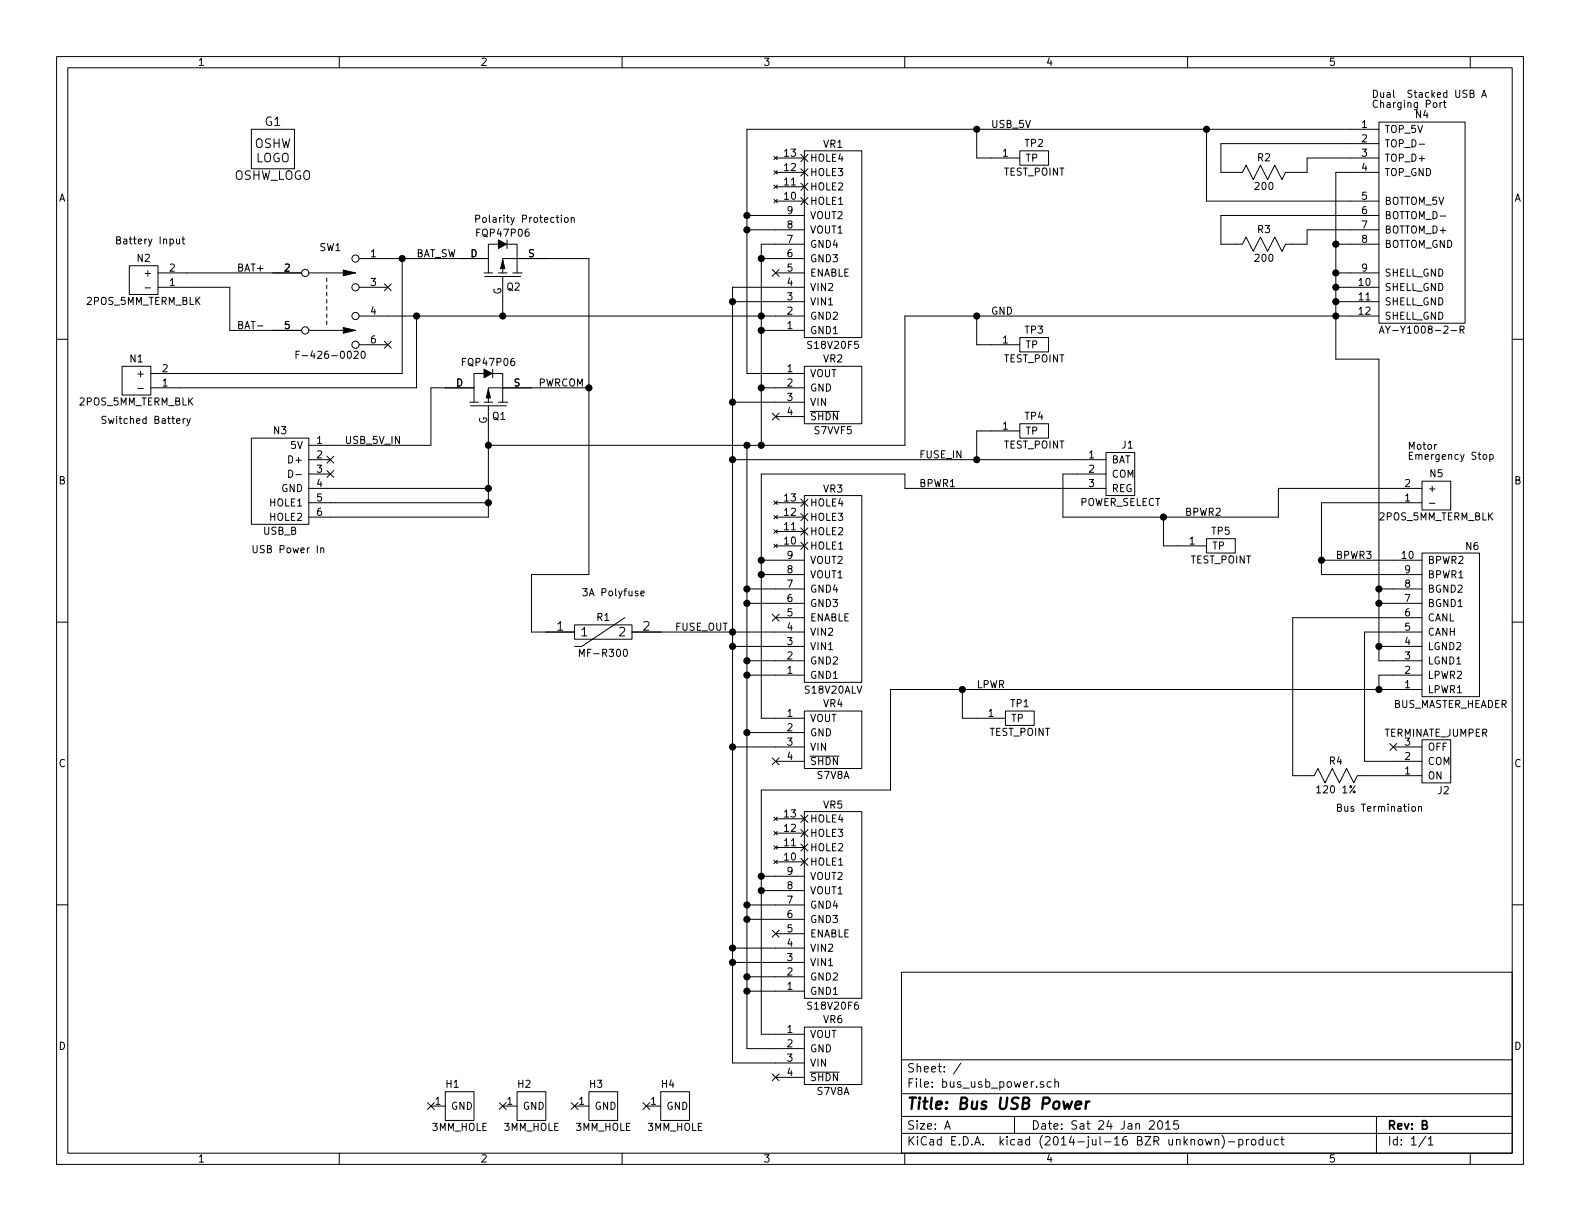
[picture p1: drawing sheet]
EESchema Schematic File Version 2
LIBS:bus_usb_power
LIBS:power
LIBS:device
LIBS:transistors
LIBS:conn
LIBS:linear
LIBS:regul
LIBS:74xx
LIBS:cmos4000
LIBS:adc-dac
LIBS:memory
LIBS:xilinx
LIBS:special
LIBS:microcontrollers
LIBS:dsp
LIBS:microchip
LIBS:analog_switches
LIBS:motorola
LIBS:texas
LIBS:intel
LIBS:audio
LIBS:interface
LIBS:digital-audio
LIBS:philips
LIBS:display
LIBS:cypress
LIBS:siliconi
LIBS:opto
LIBS:atmel
LIBS:contrib
LIBS:valves
LIBS:bus_usb_power-cache
EELAYER 25 0
EELAYER END
$Descr A 11000 8500
encoding utf-8
Sheet 1 1
Title "Bus USB Power"
Date "Sat 24 Jan 2015"
Rev "B"
Comp ""
Comment1 ""
Comment2 ""
Comment3 ""
Comment4 ""
$EndDescr
$Comp
L 3MM_HOLE H1
U 1 1
P 3200 7700
F 0 "H1" H 3150 7850 50  0000 C CNN
F 1 "3MM_HOLE" H 3200 7550 50  0000 C CNN
F 2 "Bus_Usb_Power:MountingHole_3mm" H 3200 7700 60  0001 C CNN
F 3 "" H 3200 7700 60  0000 C CNN
	1    3200 7700
	1    0    0    -1  
$EndComp
$Comp
L OSHW_LOGO G1
U 1 1
P 1900 1050
F 0 "G1" H 1900 1250 60  0000 C CNN
F 1 "OSHW_LOGO" H 1900 875 60  0000 C CNN
F 2 "Bus_Usb_Power:OSHW_LOGO_400mil" H 1900 1050 60  0001 C CNN
F 3 "" H 1900 1050 60  0000 C CNN
	1    1900 1050
	1    0    0    -1  
$EndComp
$Comp
L POWER_CONNECTOR N2
U 1 1
P 1000 1950
F 0 "N2" H 1000 2100 50  0000 C CNN
F 1 "2POS_5MM_TERM_BLK" H 1000 1800 50  0000 C CNN
F 2 "Bus_Usb_Power:5MM_TERMINAL_BLOCK_2_POS" H 1000 1950 60  0001 C CNN
F 3 "" H 1000 1950 60  0000 C CNN
	1    1000 1950
	-1   0    0    -1  
$EndComp
$Comp
L P_CHANNEL_MOSET_HORIZ Q2
U 1 1
P 3500 1800
F 0 "Q2" H 3575 1600 50  0000 C CNN
F 1 "FQP47P06" H 3500 1975 50  0000 C CNN
F 2 "Bus_Usb_Power:TO-220_FET-GDS_Horizontal_LargePads" H 3500 1800 60  0001 C CNN
F 3 "" H 3500 1800 60  0000 C CNN
	1    3500 1800
	1    0    0    -1  
$EndComp
$Comp
L POWER_CONNECTOR N1
U 1 1
P 950 2650
F 0 "N1" H 950 2800 50  0000 C CNN
F 1 "2POS_5MM_TERM_BLK" H 950 2500 50  0000 C CNN
F 2 "Bus_Usb_Power:5MM_TERMINAL_BLOCK_2_POS" H 950 2650 60  0001 C CNN
F 3 "" H 950 2650 60  0000 C CNN
	1    950  2650
	-1   0    0    -1  
$EndComp
$Comp
L RESETABLE_FUSE R1
U 1 1
P 4200 4400
F 0 "R1" H 4200 4500 50  0000 C CNN
F 1 "MF-R300" H 4200 4250 50  0000 C CNN
F 2 "Bus_Usb_Power:MF_R300" H 4200 4400 60  0001 C CNN
F 3 "" H 4200 4400 60  0000 C CNN
	1    4200 4400
	1    0    0    -1  
$EndComp
$Comp
L P_CHANNEL_MOSET_HORIZ Q1
U 1 1
P 3400 2700
F 0 "Q1" H 3475 2500 50  0000 C CNN
F 1 "FQP47P06" H 3400 2875 50  0000 C CNN
F 2 "Bus_Usb_Power:TO-220_FET-GDS_Horizontal_LargePads" H 3400 2700 60  0001 C CNN
F 3 "" H 3400 2700 60  0000 C CNN
	1    3400 2700
	1    0    0    -1  
$EndComp
Text Notes 700  2950 0    50   ~ 0
Switched Battery
Text Notes 9800 3200 0    50   ~ 0
Motor\nEmergency Stop
$Comp
L POWER_CONNECTOR_ALT N5
U 1 1
P 10000 3450
F 0 "N5" H 10000 3600 50  0000 C CNN
F 1 "2POS_5MM_TERM_BLK" H 10000 3300 50  0000 C CNN
F 2 "Bus_Usb_Power:5MM_TERMINAL_BLOCK_2_POS" H 10000 3450 60  0001 C CNN
F 3 "" H 10000 3450 60  0000 C CNN
	1    10000 3450
	1    0    0    -1  
$EndComp
$Comp
L TERMINATE_JUMPER J2
U 1 1
P 10000 5300
F 0 "J2" H 9950 5500 50  0000 C CNN
F 1 "TERMINATE_JUMPER" H 10000 5100 50  0000 C CNN
F 2 "Bus_Usb_Power:Pin_Header_Straight_1x03" H 10000 5300 60  0001 C CNN
F 3 "" H 10000 5300 60  0000 C CNN
	1    10000 5300
	-1   0    0    1   
$EndComp
$Comp
L R_HORIZ R4
U 1 1
P 9300 5400
F 0 "R4" H 9300 5500 50  0000 C CNN
F 1 "120 1%" H 9300 5300 50  0000 C CNN
F 2 "Bus_Usb_Power:Resistor_Horizontal_400" H 9325 5400 60  0001 C CNN
F 3 "" H 9325 5400 60  0000 C CNN
	1    9300 5400
	1    0    0    -1  
$EndComp
$Comp
L 3MM_HOLE H2
U 1 1
P 3700 7700
F 0 "H2" H 3650 7850 50  0000 C CNN
F 1 "3MM_HOLE" H 3700 7550 50  0000 C CNN
F 2 "Bus_Usb_Power:MountingHole_3mm" H 3700 7700 60  0001 C CNN
F 3 "" H 3700 7700 60  0000 C CNN
	1    3700 7700
	1    0    0    -1  
$EndComp
$Comp
L 3MM_HOLE H3
U 1 1
P 4200 7700
F 0 "H3" H 4150 7850 50  0000 C CNN
F 1 "3MM_HOLE" H 4200 7550 50  0000 C CNN
F 2 "Bus_Usb_Power:MountingHole_3mm" H 4200 7700 60  0001 C CNN
F 3 "" H 4200 7700 60  0000 C CNN
	1    4200 7700
	1    0    0    -1  
$EndComp
$Comp
L BUS_MASTER_HEADER N6
U 1 1
P 10100 4350
F 0 "N6" H 9950 3800 50  0000 C CNN
F 1 "BUS_MASTER_HEADER" H 10100 4900 50  0000 C CNN
F 2 "Bus_Usb_Power:Pin_Header_Straight_2x05_Shrouded" H 10100 4350 60  0001 C CNN
F 3 "" H 10100 4350 60  0000 C CNN
	1    10100 4350
	-1   0    0    1   
$EndComp
Text Notes 800  1700 0    50   ~ 0
Battery Input
$Comp
L DUAL_USB_A N4
U 1 1
P 9900 1550
F 0 "N4" H 9900 2300 50  0000 C CNN
F 1 "AY-Y1008-2-R" H 9900 800 50  0000 C CNN
F 2 "Bus_Usb_Power:DUAL_USB_A" H 9900 1550 60  0001 C CNN
F 3 "" H 9900 1550 60  0000 C CNN
	1    9900 1550
	1    0    0    -1  
$EndComp
$Comp
L R_HORIZ R2
U 1 1
P 8800 1200
F 0 "R2" H 8800 1300 50  0000 C CNN
F 1 "200" H 8800 1100 50  0000 C CNN
F 2 "Bus_Usb_Power:Resistor_Horizontal_400" H 8825 1200 60  0001 C CNN
F 3 "" H 8825 1200 60  0000 C CNN
	1    8800 1200
	1    0    0    -1  
$EndComp
$Comp
L R_HORIZ R3
U 1 1
P 8800 1700
F 0 "R3" H 8800 1800 50  0000 C CNN
F 1 "200" H 8800 1600 50  0000 C CNN
F 2 "Bus_Usb_Power:Resistor_Horizontal_400" H 8825 1700 60  0001 C CNN
F 3 "" H 8825 1700 60  0000 C CNN
	1    8800 1700
	1    0    0    -1  
$EndComp
Wire Wire Line
	3500 2200 3500 2100
Wire Wire Line
	3800 1800 4100 1800
Wire Wire Line
	2700 1800 3200 1800
Wire Wire Line
	2800 2600 1250 2600
Wire Wire Line
	1300 1900 1900 1900
Connection ~ 3500 2200
Wire Wire Line
	5200 900  9400 900 
Wire Wire Line
	9400 1400 8400 1400
Wire Wire Line
	8400 1400 8400 900 
Connection ~ 8400 900 
Wire Wire Line
	6300 2200 9400 2200
Wire Wire Line
	9300 1200 9300 2500
Wire Wire Line
	9300 1200 9400 1200
Connection ~ 9300 1700
Connection ~ 9300 1900
Wire Wire Line
	9400 2000 9300 2000
Connection ~ 9300 2000
Wire Wire Line
	9400 2100 9300 2100
Connection ~ 9300 2100
Wire Wire Line
	9400 1000 8500 1000
Wire Wire Line
	8500 1000 8500 1200
Wire Wire Line
	8500 1200 8600 1200
Wire Wire Line
	9000 1200 9100 1200
Wire Wire Line
	9100 1200 9100 1100
Wire Wire Line
	9100 1100 9400 1100
Wire Wire Line
	9400 1700 9300 1700
Wire Wire Line
	9400 1500 8500 1500
Wire Wire Line
	8500 1500 8500 1700
Wire Wire Line
	8500 1700 8600 1700
Wire Wire Line
	9000 1700 9100 1700
Wire Wire Line
	9100 1700 9100 1600
Wire Wire Line
	9100 1600 9400 1600
Text Notes 4050 4150 0    50   ~ 0
3A Polyfuse
Text Notes 3300 1550 0    50   ~ 0
Polarity Protection
Text Notes 9550 750  0    50   ~ 0
Dual  Stacked USB A\nCharging Port
$Comp
L 3MM_HOLE H4
U 1 1
P 4700 7700
F 0 "H4" H 4650 7850 50  0000 C CNN
F 1 "3MM_HOLE" H 4700 7550 50  0000 C CNN
F 2 "Bus_Usb_Power:MountingHole_3mm" H 4700 7700 60  0001 C CNN
F 3 "" H 4700 7700 60  0000 C CNN
	1    4700 7700
	1    0    0    -1  
$EndComp
NoConn ~ 3000 7700
NoConn ~ 3500 7700
NoConn ~ 4000 7700
NoConn ~ 4500 7700
Wire Wire Line
	9400 1900 9300 1900
$Comp
L S7VxFx VR2
U 1 1
P 5800 2750
F 0 "VR2" H 5800 3000 50  0000 C CNN
F 1 "S7VVF5" H 5800 2500 50  0000 C CNN
F 2 "Bus_Usb_Power:Pin_Header_Straight_1x04" H 5800 2750 60  0001 C CNN
F 3 "" H 5800 2750 60  0000 C CNN
	1    5800 2750
	1    0    0    -1  
$EndComp
$Comp
L V18V20Fx VR1
U 1 1
P 5800 1700
F 0 "VR1" H 5800 1000 50  0000 C CNN
F 1 "S18V20F5" H 5800 2400 50  0000 C CNN
F 2 "Bus_Usb_Power:S18V20Fx" H 5800 1700 60  0001 C CNN
F 3 "" H 5800 1700 60  0000 C CNN
	1    5800 1700
	1    0    0    1   
$EndComp
Wire Wire Line
	5400 1500 5200 1500
Wire Wire Line
	5200 900  5200 2600
Wire Wire Line
	5200 1600 5400 1600
Connection ~ 5200 1500
Wire Wire Line
	5400 1700 5300 1700
Wire Wire Line
	5300 1700 5300 3100
Wire Wire Line
	5200 3100 5200 7300
Wire Wire Line
	5300 1800 5400 1800
Wire Wire Line
	2700 2200 5400 2200
Connection ~ 5300 1800
Wire Wire Line
	5300 2300 5400 2300
Connection ~ 5300 2200
Wire Wire Line
	5100 2100 5400 2100
Wire Wire Line
	5100 2000 5100 7400
Wire Wire Line
	5100 2000 5400 2000
Wire Wire Line
	5300 2700 5400 2700
Connection ~ 5300 2300
Wire Wire Line
	5100 2800 5400 2800
Connection ~ 5100 2100
Wire Wire Line
	5200 2600 5400 2600
Connection ~ 5200 1600
NoConn ~ 5400 2900
Wire Wire Line
	9700 3900 9200 3900
Wire Wire Line
	9200 3500 9200 4000
Wire Wire Line
	9200 3500 9700 3500
Wire Wire Line
	9600 4100 9700 4100
Wire Wire Line
	9600 2500 9600 4600
Wire Wire Line
	9600 4200 9700 4200
Wire Wire Line
	9600 4500 9700 4500
Connection ~ 9600 4200
Wire Wire Line
	9600 4600 9700 4600
Connection ~ 9600 4500
NoConn ~ 9700 5200
Wire Wire Line
	9700 5300 9500 5300
Wire Wire Line
	9500 5300 9500 4400
Wire Wire Line
	9500 4400 9700 4400
Wire Wire Line
	9700 5400 9500 5400
Wire Wire Line
	9100 5400 9000 5400
Wire Wire Line
	9000 5400 9000 4300
Wire Wire Line
	9000 4300 9700 4300
Wire Wire Line
	9200 4000 9700 4000
Connection ~ 9200 3900
Wire Wire Line
	6200 4800 9700 4800
Wire Wire Line
	9600 4800 9600 4700
Wire Wire Line
	9600 4700 9700 4700
$Comp
L DPDT SW1
U 1 1
P 2300 2100
F 0 "SW1" H 2300 2475 50  0000 C CNN
F 1 "F-426-0020" H 2300 1725 50  0000 C CNN
F 2 "Bus_Usb_Power:GF_426_0020" H 2300 2220 60  0001 C CNN
F 3 "" H 2300 2220 60  0000 C CNN
	1    2300 2100
	1    0    0    -1  
$EndComp
Wire Wire Line
	1900 2300 1600 2300
Wire Wire Line
	1300 2000 1600 2000
Wire Wire Line
	1600 2000 1600 2300
NoConn ~ 2700 2000
NoConn ~ 2700 2400
Wire Wire Line
	2800 2600 2800 1800
Connection ~ 2800 1800
Wire Wire Line
	1250 2700 2900 2700
Wire Wire Line
	2900 2700 2900 2200
Connection ~ 2900 2200
Wire Wire Line
	3700 2700 4100 2700
$Comp
L V18V20Fx VR5
U 1 1
P 5800 6300
F 0 "VR5" H 5800 5600 50  0000 C CNN
F 1 "S18V20F6" H 5800 7000 50  0000 C CNN
F 2 "Bus_Usb_Power:S18V20Fx" H 5800 6300 60  0001 C CNN
F 3 "" H 5800 6300 60  0000 C CNN
	1    5800 6300
	1    0    0    1   
$EndComp
$Comp
L S7VxFx VR6
U 1 1
P 5800 7350
F 0 "VR6" H 5800 7600 50  0000 C CNN
F 1 "S7V8A" H 5800 7100 50  0000 C CNN
F 2 "Bus_Usb_Power:Pin_Header_Straight_1x04" H 5800 7350 60  0001 C CNN
F 3 "" H 5800 7350 60  0000 C CNN
	1    5800 7350
	1    0    0    -1  
$EndComp
$Comp
L V18V20Fx VR3
U 1 1
P 5800 4100
F 0 "VR3" H 5800 3400 50  0000 C CNN
F 1 "S18V20ALV" H 5800 4800 50  0000 C CNN
F 2 "Bus_Usb_Power:S18V20Fx" H 5800 4100 60  0001 C CNN
F 3 "" H 5800 4100 60  0000 C CNN
	1    5800 4100
	1    0    0    1   
$EndComp
$Comp
L S7VxFx VR4
U 1 1
P 5800 5150
F 0 "VR4" H 5800 5400 50  0000 C CNN
F 1 "S7V8A" H 5800 4900 50  0000 C CNN
F 2 "Bus_Usb_Power:Pin_Header_Straight_1x04" H 5800 5150 60  0001 C CNN
F 3 "" H 5800 5150 60  0000 C CNN
	1    5800 5150
	1    0    0    -1  
$EndComp
Wire Wire Line
	5200 4100 5400 4100
Connection ~ 5300 2700
Wire Wire Line
	5200 4200 5400 4200
Connection ~ 5200 4100
Wire Wire Line
	5200 4600 5400 4600
Connection ~ 5200 4200
Wire Wire Line
	5200 4700 5400 4700
Connection ~ 5200 4600
Wire Wire Line
	5200 5100 5400 5100
Connection ~ 5200 4700
Wire Wire Line
	5200 6300 5400 6300
Connection ~ 5200 5100
Wire Wire Line
	5200 6400 5400 6400
Connection ~ 5200 6300
Wire Wire Line
	5200 6800 5400 6800
Connection ~ 5200 6400
Wire Wire Line
	5200 6900 5400 6900
Connection ~ 5200 6800
Wire Wire Line
	5200 7300 5400 7300
Connection ~ 5200 6900
Wire Wire Line
	3400 3100 6300 3100
Wire Wire Line
	6300 3100 6300 2200
Connection ~ 9300 2200
Connection ~ 5300 3100
Wire Wire Line
	5300 4000 5400 4000
Wire Wire Line
	5300 3300 5300 5000
Wire Wire Line
	5300 3900 5400 3900
Wire Wire Line
	8900 3400 9700 3400
Connection ~ 5300 3900
NoConn ~ 5400 1900
NoConn ~ 5400 4300
Wire Wire Line
	5300 5000 5400 5000
Connection ~ 5300 4000
Wire Wire Line
	5300 6200 5400 6200
Wire Wire Line
	5300 5500 5300 7200
Wire Wire Line
	5300 6100 5400 6100
Wire Wire Line
	5300 5500 6200 5500
Wire Wire Line
	6200 5500 6200 4800
Connection ~ 9600 4800
Connection ~ 5300 6100
Connection ~ 5300 6200
NoConn ~ 5400 5300
NoConn ~ 5400 6500
NoConn ~ 5400 7500
Wire Wire Line
	4600 4400 5400 4400
Connection ~ 5100 2800
Wire Wire Line
	5100 4500 5400 4500
Connection ~ 5100 4400
Wire Wire Line
	5100 6600 5400 6600
Wire Wire Line
	5100 5200 5400 5200
Connection ~ 5100 4500
Connection ~ 5100 5200
Wire Wire Line
	5100 6700 5400 6700
Connection ~ 5100 6600
Wire Wire Line
	5100 7400 5400 7400
Connection ~ 5100 6700
Wire Wire Line
	3400 3000 3400 3600
Connection ~ 5200 3100
$Comp
L USB_B N3
U 1 1
P 1950 3350
F 0 "N3" H 1950 3700 50  0000 C CNN
F 1 "USB_B" H 1950 3000 50  0000 C CNN
F 2 "Bus_Usb_Power:USB_B" H 1950 3350 60  0001 C CNN
F 3 "" H 1950 3350 60  0000 C CNN
	1    1950 3350
	1    0    0    -1  
$EndComp
Wire Wire Line
	2300 3100 3000 3100
Wire Wire Line
	3000 3100 3000 2700
Wire Wire Line
	3400 3400 2300 3400
Connection ~ 3400 3100
NoConn ~ 2300 3200
NoConn ~ 2300 3300
Wire Wire Line
	3400 3500 2300 3500
Connection ~ 3400 3400
Connection ~ 9600 4100
Wire Wire Line
	3400 3600 2300 3600
Connection ~ 3400 3500
Wire Wire Line
	5300 7200 5400 7200
Text Label 6900 2200 0    50   ~ 0
GND
Text Label 1650 1900 0    50   ~ 0
BAT+
Text Label 1650 2300 0    50   ~ 0
BAT-
Text Label 2900 1800 0    50   ~ 0
BAT_SW
Text Label 6400 3200 0    50   ~ 0
FUSE_IN
Connection ~ 4100 2700
Text Label 4700 4400 0    50   ~ 0
FUSE_OUT
Wire Wire Line
	3800 4400 3700 4400
Wire Wire Line
	3700 4400 3700 4000
Wire Wire Line
	3700 4000 4100 4000
Wire Wire Line
	4100 4000 4100 1800
Text Label 6900 900  0    50   ~ 0
USB_5V
Text Label 6400 3400 0    50   ~ 0
BPWR1
Text Label 6800 4800 0    50   ~ 0
LPWR
Wire Wire Line
	9300 2500 9600 2500
Text Label 9300 3900 0    50   ~ 0
BPWR3
Text Notes 9300 5650 0    50   ~ 0
Bus Termination
Text Notes 1750 3850 0    50   ~ 0
USB Power In
Wire Wire Line
	3000 2700 3100 2700
Wire Wire Line
	7500 3200 5100 3200
Connection ~ 5100 3200
$Comp
L POWER_SELECT J1
U 1 1
P 7800 3300
F 0 "J1" H 7750 3500 50  0000 C CNN
F 1 "POWER_SELECT" H 7800 3100 50  0000 C CNN
F 2 "Bus_Usb_Power:Pin_Header_Straight_1x03" H 7800 3300 60  0001 C CNN
F 3 "" H 7800 3300 60  0000 C CNN
	1    7800 3300
	-1   0    0    -1  
$EndComp
Wire Wire Line
	7500 3400 6300 3400
Wire Wire Line
	6300 3400 6300 3300
Wire Wire Line
	6300 3300 5300 3300
Wire Wire Line
	7500 3300 7400 3300
Wire Wire Line
	7400 3300 7400 3600
Wire Wire Line
	7400 3600 8900 3600
Wire Wire Line
	8900 3600 8900 3400
$Comp
L TEST_POINT TP2
U 1 1
P 7200 1100
F 0 "TP2" H 7200 1200 50  0000 C CNN
F 1 "TEST_POINT" H 7200 1000 50  0000 C CNN
F 2 "Bus_Usb_Power:Pin_Header_Straight_1x01" H 7200 1100 50  0001 C CNN
F 3 "" H 7200 1100 50  0000 C CNN
	1    7200 1100
	1    0    0    -1  
$EndComp
Wire Wire Line
	6900 1100 6800 1100
Wire Wire Line
	6800 1100 6800 900 
Connection ~ 6800 900 
$Comp
L TEST_POINT TP3
U 1 1
P 7200 2400
F 0 "TP3" H 7200 2500 50  0000 C CNN
F 1 "TEST_POINT" H 7200 2300 50  0000 C CNN
F 2 "Bus_Usb_Power:Pin_Header_Straight_1x01" H 7200 2400 50  0001 C CNN
F 3 "" H 7200 2400 50  0000 C CNN
	1    7200 2400
	1    0    0    -1  
$EndComp
Wire Wire Line
	6900 2400 6800 2400
Wire Wire Line
	6800 2400 6800 2200
Connection ~ 6800 2200
$Comp
L TEST_POINT TP4
U 1 1
P 7200 3000
F 0 "TP4" H 7200 3100 50  0000 C CNN
F 1 "TEST_POINT" H 7200 2900 50  0000 C CNN
F 2 "Bus_Usb_Power:Pin_Header_Straight_1x01" H 7200 3000 50  0001 C CNN
F 3 "" H 7200 3000 50  0000 C CNN
	1    7200 3000
	1    0    0    -1  
$EndComp
Wire Wire Line
	6900 3000 6800 3000
Wire Wire Line
	6800 3000 6800 3200
Connection ~ 6800 3200
$Comp
L TEST_POINT TP1
U 1 1
P 7100 5000
F 0 "TP1" H 7100 5100 50  0000 C CNN
F 1 "TEST_POINT" H 7100 4900 50  0000 C CNN
F 2 "Bus_Usb_Power:Pin_Header_Straight_1x01" H 7100 5000 50  0001 C CNN
F 3 "" H 7100 5000 50  0000 C CNN
	1    7100 5000
	1    0    0    -1  
$EndComp
Wire Wire Line
	6800 5000 6700 5000
Wire Wire Line
	6700 5000 6700 4800
Connection ~ 6700 4800
$Comp
L TEST_POINT TP5
U 1 1
P 8500 3800
F 0 "TP5" H 8500 3900 50  0000 C CNN
F 1 "TEST_POINT" H 8500 3700 50  0000 C CNN
F 2 "Bus_Usb_Power:Pin_Header_Straight_1x01" H 8500 3800 50  0001 C CNN
F 3 "" H 8500 3800 50  0000 C CNN
	1    8500 3800
	1    0    0    -1  
$EndComp
Wire Wire Line
	8200 3800 8100 3800
Wire Wire Line
	8100 3800 8100 3600
Connection ~ 8100 3600
Text Label 2400 3100 0    50   ~ 0
USB_5V_IN
Text Label 3750 2700 0    50   ~ 0
PWRCOM
Text Label 8250 3600 0    50   ~ 0
BPWR2
$EndSCHEMATC
